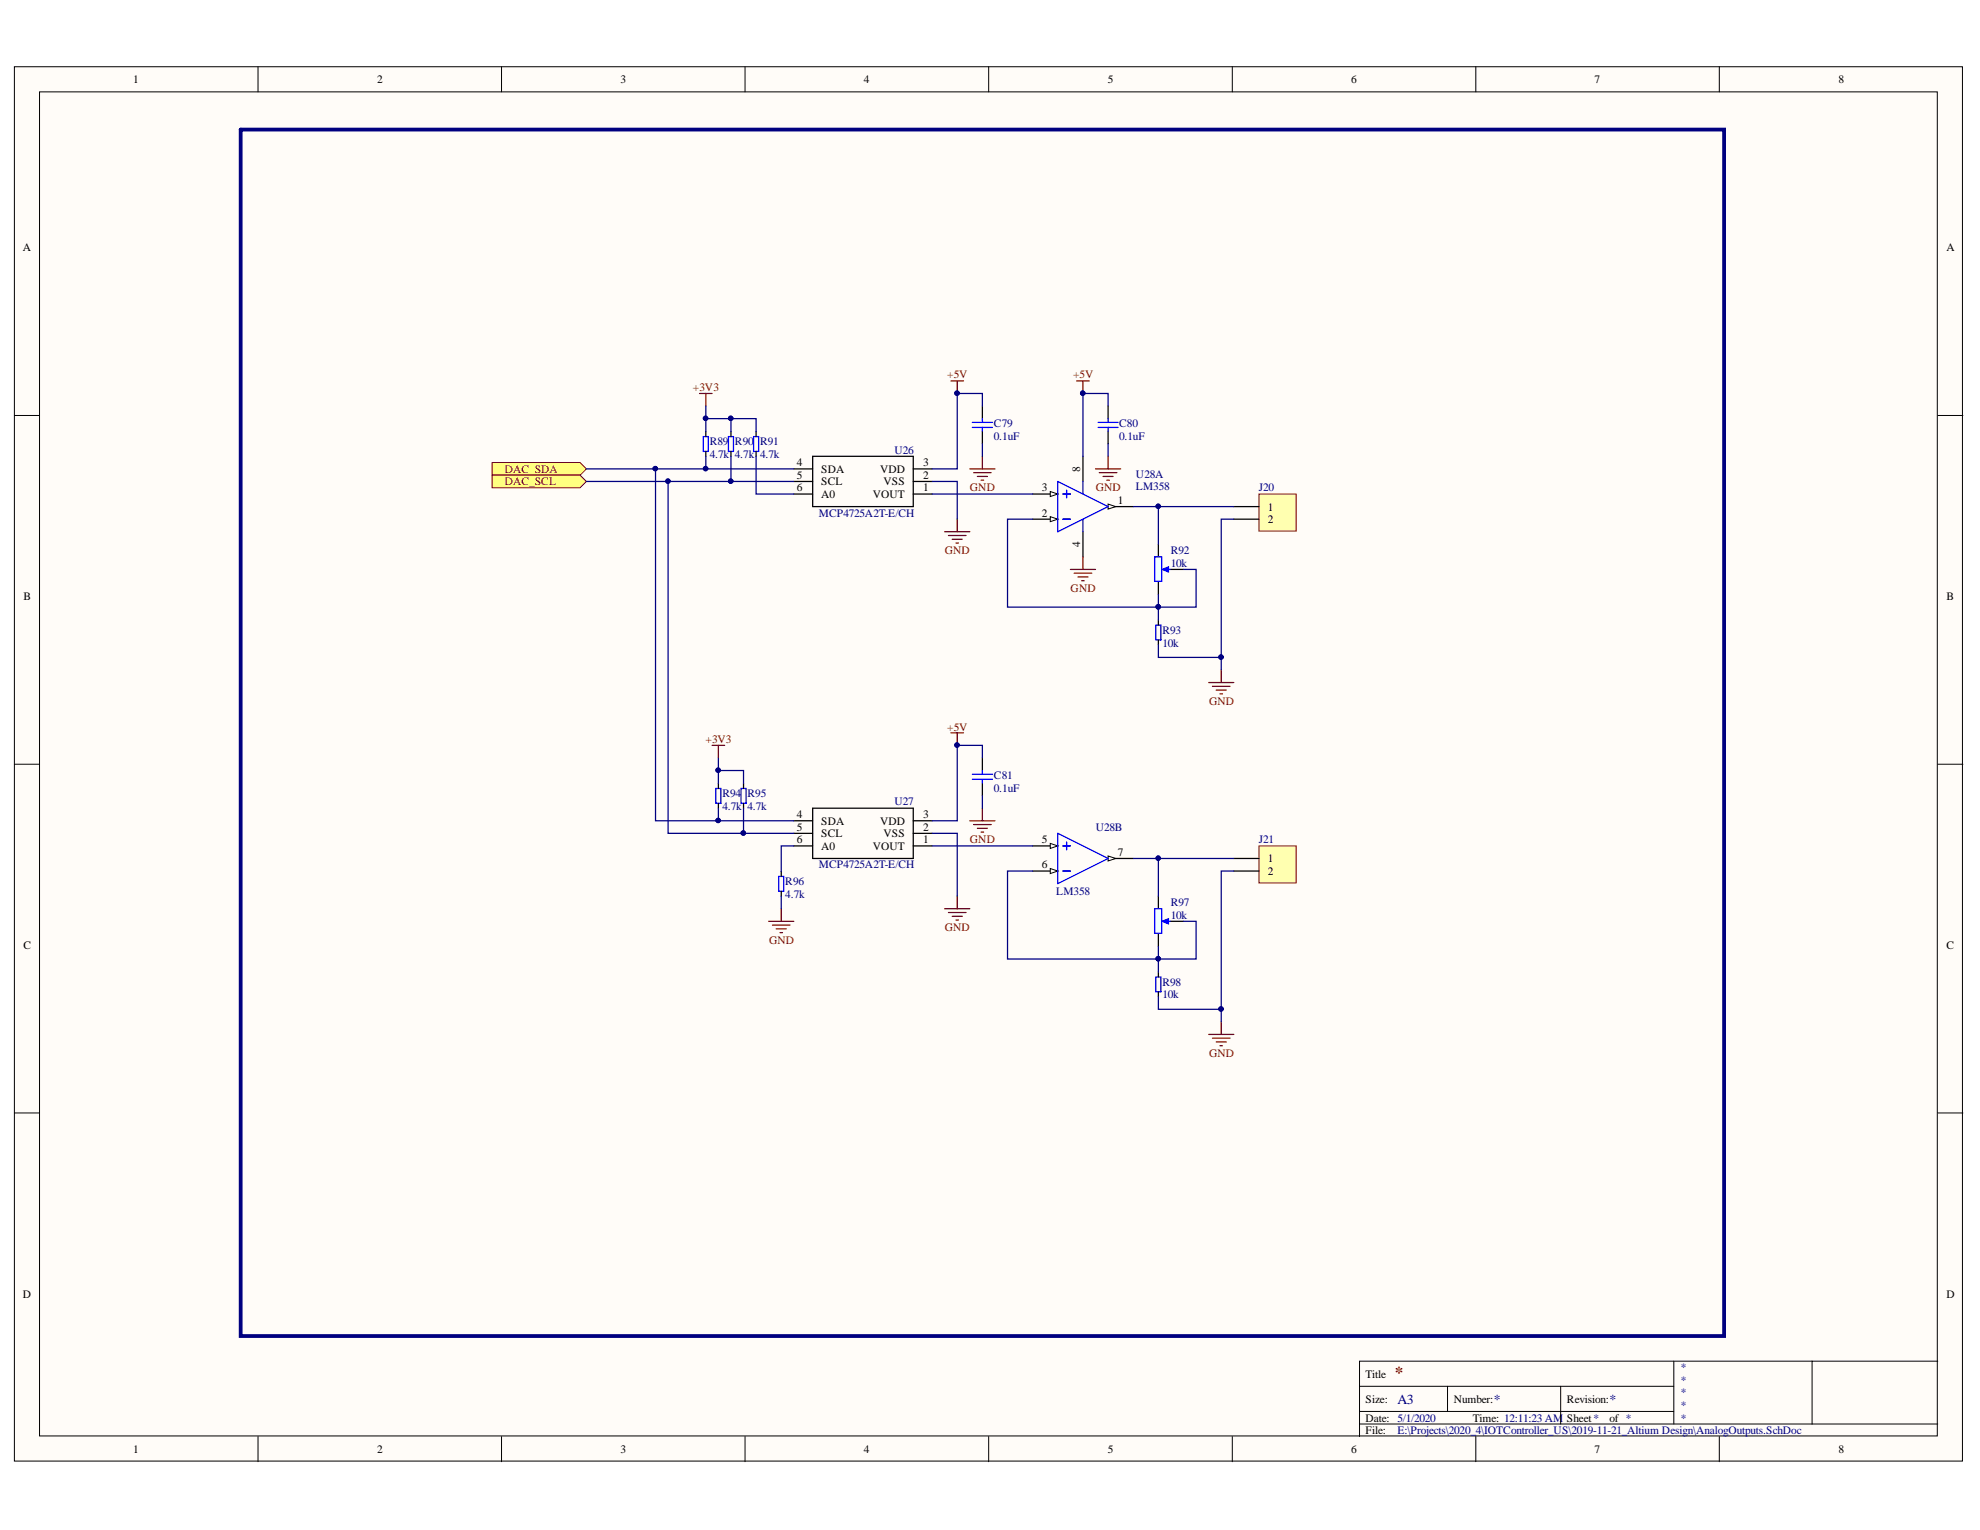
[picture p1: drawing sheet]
<svg xmlns="http://www.w3.org/2000/svg" width="279mm" height="216mm" viewBox="0 0 279 216" stroke-linecap="round" stroke-linejoin="round" font-family="sans-serif">
<g fill="#fffcf8" stroke="#000" stroke-width=".14">
<path d="M2 9.4h274.9v196.8h-274.9z"/>
<path d="M5.6 13h267.8v189.6h-267.8z"/>
</g>
<g fill="none" stroke="#000" stroke-width=".14">
<path d="M36.4 9.4v3.6M70.8 9.4v3.6M105.1 9.4v3.6M139.5 9.4v3.6M173.9 9.4v3.6M208.3 9.4v3.6M242.6 9.4v3.6M2 58.6h3.6M273.4 58.6h3.6M2 107.8h3.6M273.4 107.8h3.6M2 157.1h3.6"/>
<path d="M273.4 157.1h3.6M191.8 195.6h44.4M191.8 199.2h44.4M204.3 195.6v3.6M220.2 195.6v5.3M236.2 192.1v8.8M255.7 192.1h-63.9v10.6M273.4 192.1h-17.7v8.8M36.4 202.7v3.6M70.8 202.7v3.6M105.1 202.7v3.6M139.5 202.7v3.6"/>
<path d="M173.9 202.7v3.6M191.8 200.9h81.6M208.3 202.7v3.6M242.6 202.7v3.6"/>
</g>
<path d="M134.2 53.8h1.8M135.1 53.8v1.7M133.3 75h3.6M133.8 75.6h2.5M134.4 76.1h1.4M134.9 76.6h.4M135.1 73.3v1.7" fill="none" stroke="#800000" stroke-width=".18"/>
<circle cx="135" cy="55.5" r=".31" fill="#000080" stroke="#000080" stroke-width=".14"/>
<path d="M177.7 69.7h5.2v5.2h-5.2z" fill="#ffffb0" stroke="#800000" stroke-width=".14"/>
<path d="M112 66.2h2.7M112 67.9h2.7M112 69.7h2.7M114.7 64.4h14.2v7.1h-14.2zM128.9 66.2h2.6M128.9 67.9h2.6M128.9 69.7h2.6M145.7 73.3h3.6M174.1 71.5h3.6M174.1 73.3h3.6" fill="none" stroke="#000" stroke-width=".18"/>
<path d="M170.6 96.3h3.5M171.1 96.8h2.5M171.6 97.4h1.4M172.2 97.9h.3M172.3 94.5v1.8" fill="none" stroke="#800000" stroke-width=".18"/>
<path d="M148.2 72.9l1.1 .4-1.1 .3z" fill="#fffcf8"/>
<path d="M148.2 72.9l1.1 .4-1.1 .3z" fill="none" stroke="#000" stroke-width=".14"/>
<path d="M145.7 69.7h3.6" fill="none" stroke="#000" stroke-width=".18"/>
<path d="M148.2 69.4l1.1 .3-1.1 .4z" fill="#fffcf8"/>
<path d="M148.2 69.4l1.1 .3-1.1 .4z" fill="none" stroke="#000" stroke-width=".14"/>
<path d="M156.4 71.5h3.5" fill="none" stroke="#000" stroke-width=".18"/>
<path d="M156.4 71.1l1 .4-1 .3z" fill="#fffcf8"/>
<path d="M156.4 71.1l1 .4-1 .3z" fill="none" stroke="#000" stroke-width=".14"/>
<path d="M152.8 64.4v3.5M152.8 75v3.6M145.7 122.9h3.6" fill="none" stroke="#000" stroke-width=".18"/>
<path d="M149.3 67.9l7.1 3.6-7.1 3.5zM150 73.3h1M150 69.7h1M150.5 69.2v1M152.8 67.9v1.8M152.8 73.3v1.7" fill="none" stroke="#00f" stroke-width=".18"/>
<path d="M148.2 122.6l1.1 .3-1.1 .4z" fill="#fffcf8"/>
<path d="M148.2 122.6l1.1 .3-1.1 .4z" fill="none" stroke="#000" stroke-width=".14"/>
<path d="M145.7 119.4h3.6" fill="none" stroke="#000" stroke-width=".18"/>
<path d="M148.2 119l1.1 .4-1.1 .3z" fill="#fffcf8"/>
<path d="M148.2 119l1.1 .4-1.1 .3z" fill="none" stroke="#000" stroke-width=".14"/>
<path d="M156.4 121.1h3.5" fill="none" stroke="#000" stroke-width=".18"/>
<path d="M156.4 120.8l1 .3-1 .4z" fill="#fffcf8"/>
<path d="M156.4 120.8l1 .3-1 .4z" fill="none" stroke="#000" stroke-width=".14"/>
<path d="M163.1 88.2h.7v2.1h-.7zM164.3 80.4h.9M149.3 117.6l7.1 3.5-7.1 3.6zM150 119.4h1M150.5 118.8v1.1M150 122.9h1" fill="none" stroke="#00f" stroke-width=".18"/>
<path d="M163.5 76.8v1.8M163.5 82.1v1.8M163.5 87.5v.7M163.5 90.3v.7" fill="none" stroke="#000" stroke-width=".18"/>
<path d="M164 80.4l.9-.4v.7z" fill="#00f"/>
<path d="M164 80.4l.9-.4v.7z" fill="none" stroke="#00f" stroke-width=".18"/>
<path d="M165.2 80.4h1.8" fill="none" stroke="#000" stroke-width=".18"/>
<path d="M162.9 78.6h1v3.4h-1z" fill="#f0ffff" stroke="#00f" stroke-width=".18"/>
<g fill="none" stroke="#800000" stroke-width=".18">
<path d="M151.9 53.8h1.8M152.8 53.8v1.7M152.8 78.6v1.8M151 80.4h3.6M151.6 80.9h2.5M152.1 81.4h1.4M152.6 81.9h.4M134.2 103.4h1.8M135.1 103.4v1.8M133.3 128.2h3.6M133.8 128.8h2.5M134.4 129.3h1.4"/>
<path d="M134.9 129.8h.4M135.1 126.5v1.7"/>
</g>
<g fill="#000080" stroke="#000080" stroke-width=".14">
<circle cx="152.8" cy="55.5" r=".31"/>
<circle cx="135" cy="105.1" r=".31"/>
</g>
<path d="M177.7 119.4h5.2v5.2h-5.2z" fill="#ffffb0" stroke="#800000" stroke-width=".14"/>
<g fill="none" stroke="#000" stroke-width=".18">
<path d="M112 115.8h2.7M112 117.6h2.7M112 119.4h2.7M114.7 114h14.2v7.1h-14.2zM128.9 115.8h2.6M128.9 117.6h2.6M128.9 119.4h2.6M163.5 126.5v1.7M163.5 131.8v1.8M163.5 137.2v.7M163.5 140v.6M174.1 121.1h3.6"/>
<path d="M174.1 122.9h3.6"/>
</g>
<path d="M170.6 146h3.5M171.1 146.5h2.5M171.6 147h1.4M172.2 147.6h.3M172.3 144.2v1.8" fill="none" stroke="#800000" stroke-width=".18"/>
<path d="M163.1 137.9h.7v2.1h-.7zM164.3 130h.9" fill="none" stroke="#00f" stroke-width=".18"/>
<path d="M164 130l.9-.3v.7z" fill="#00f"/>
<path d="M164 130l.9-.3v.7z" fill="none" stroke="#00f" stroke-width=".18"/>
<path d="M165.2 130h1.8" fill="none" stroke="#000" stroke-width=".18"/>
<path d="M162.9 128.2h1v3.5h-1z" fill="#f0ffff" stroke="#00f" stroke-width=".18"/>
<g fill="none" stroke="#00f" stroke-width=".18">
<path d="M137.2 59.6h2.8M138.6 59.1v.5M154.9 59.6h2.9M156.4 59.1v.5M99.2 61.6h.8v2.1h-.8zM102.8 61.6h.7v2.1h-.7zM106.3 61.6h.7v2.1h-.7zM137.2 60.3h2.8M138.6 60.3v.5M154.9 60.3h2.9M156.4 60.3v.5M101 111.3h.7v2.1h-.7z"/>
<path d="M104.6 111.3h.7v2.1h-.7zM137.2 109.3h2.8M137.2 110h2.8M138.6 108.7v.6M138.6 110v.5M109.9 123.7h.7v2.1h-.7z"/>
</g>
<g fill="none" stroke="#000" stroke-width=".18">
<path d="M138.6 57.3v1.8M156.4 57.3v1.8M99.6 60.9v.7M99.6 63.7v.7M103.1 60.9v.7M103.1 63.7v.7M106.7 60.9v.7M106.7 63.7v.7M138.6 60.8v1.8M156.4 60.8v1.8M101.4 110.6v.7M101.4 113.4v.6"/>
<path d="M104.9 110.6v.7M104.9 113.4v.6M138.6 107v1.7M138.6 110.5v1.8M110.2 123v.7M110.2 125.8v.7"/>
</g>
<g fill="none" stroke="#800000" stroke-width=".18">
<path d="M98.7 55.5h1.8M99.6 55.5v1.8M136.9 66.2h3.5M137.4 66.7h2.5M137.9 67.2h1.4M138.4 67.8h.4M138.6 64.4v1.8M154.6 66.2h3.5M155.1 66.7h2.5M155.7 67.2h1.4M156.2 67.8h.3M156.4 64.4v1.8"/>
<path d="M100.5 105.2h1.8M101.4 105.2v1.8M136.9 115.8h3.5M137.4 116.4h2.5M137.9 116.9h1.4M138.4 117.4h.4M138.6 114v1.8M108.5 130h3.5M109 130.5h2.5M109.5 131.1h1.5M110.1 131.6h.3M110.2 128.2v1.8"/>
</g>
<g fill="#ffff80" stroke="#800000" stroke-width=".14">
<path d="M69.4 65.3h12.5l.8 .9-.8 .9h-12.5z" fill-rule="evenodd"/>
<path d="M69.4 67.1h12.5l.8 .8-.8 .9h-12.5z" fill-rule="evenodd"/>
</g>
<g fill="none" stroke="#000080" stroke-width=".18">
<path d="M99.6 57.3v1.8M103.1 59.1h3.6v1.8M138.6 57.3v-1.8h-3.5v10.7h-3.6M156.4 57.3v-1.8h-3.6v8.9M82.7 66.2h9.8M82.7 67.9h11.6M99.6 60.9v-1.8h3.5v1.8M99.6 64.4v1.8M103.1 64.4v3.5M106.7 64.4v5.3h5.3M112 67.9h-17.7v49.7h17.7M112 66.2h-19.5v49.6h19.5"/>
<path d="M131.5 67.9h3.6v5.4M131.5 69.7h14.2M138.6 62.6v1.8M145.7 73.3h-3.5v12.4h26.6v-5.3h-1.8M156.4 62.6v1.8M159.9 71.5h14.2M163.5 71.5v5.3M174.1 73.3h-1.8v21.2M163.5 91v1.8h8.8M163.5 83.9v3.6M101.4 110.6v-1.9h3.5v1.9M101.4 107v1.7"/>
<path d="M101.4 114v1.8M104.9 114v3.6M112 119.4h-1.8v3.6M131.5 117.6h3.6v8.9M131.5 119.4h14.2M138.6 107v-1.8h-3.5v10.6h-3.6M138.6 112.3v1.7M110.2 126.5v1.7M145.7 122.9h-3.5v12.4h26.6v-5.3h-1.8M159.9 121.1h14.2M163.5 133.6v3.6M163.5 121.1v5.4"/>
<path d="M174.1 122.9h-1.8v21.3M163.5 140.6v1.8h8.8"/>
</g>
<g fill="#000080" stroke="#000080" stroke-width=".14">
<circle cx="172.3" cy="92.7" r=".31"/>
<circle cx="163.4" cy="71.4" r=".31"/>
<circle cx="163.4" cy="85.6" r=".31"/>
<circle cx="172.3" cy="142.4" r=".31"/>
<circle cx="163.4" cy="121.1" r=".31"/>
<circle cx="163.4" cy="135.3" r=".31"/>
<circle cx="99.6" cy="66.1" r=".31"/>
<circle cx="99.6" cy="59" r=".31"/>
<circle cx="103.1" cy="59" r=".31"/>
<circle cx="101.3" cy="115.8" r=".31"/>
<circle cx="101.3" cy="108.7" r=".31"/>
<circle cx="104.9" cy="117.6" r=".31"/>
<circle cx="135" cy="55.5" r=".31"/>
<circle cx="135" cy="105.1" r=".31"/>
<circle cx="152.8" cy="55.5" r=".31"/>
<circle cx="103.1" cy="67.9" r=".31"/>
<circle cx="94.2" cy="67.9" r=".31"/>
<circle cx="92.5" cy="66.1" r=".31"/>
</g>
<path d="M34 18.3h209.3v170.2h-209.3z" fill="none" stroke="#000080" stroke-width=".53"/>
<text font-size="2.4" fill="#800000" x="196.8" y="194.4">*</text>
<g font-size="1.9" fill="#000080">
<text x="197.2" y="198.1">A3</text>
<text x="210.8" y="198.1">*</text>
<text x="227.1" y="198.1">*</text>
</g>
<g font-size="1.6">
<text x="18.8" y="11.8">1</text>
<text x="53.2" y="11.8">2</text>
<text x="87.6" y="11.8">3</text>
<text x="121.9" y="11.8">4</text>
<text x="156.3" y="11.8">5</text>
<text x="190.7" y="11.8">6</text>
<text x="225" y="11.8">7</text>
<text x="259.4" y="11.8">8</text>
<text x="3.2" y="35.4">A</text>
<text x="274.7" y="35.4">A</text>
<text x="112.4" y="65.8">4</text>
<text x="130.3" y="65.8">3</text>
<text x="112.4" y="67.6">5</text>
<text x="112.4" y="69.4">6</text>
<text x="115.9" y="66.7">SDA</text>
<text x="115.9" y="68.5">SCL</text>
<text x="115.9" y="70.3">A0</text>
<text x="123.2" y="70.3">VOUT</text>
<text x="124.2" y="66.7">VDD</text>
<text x="124.7" y="68.5">VSS</text>
<text x="130.3" y="67.6">2</text>
<text x="130.3" y="69.4">1</text>
<text x="147" y="69.4">3</text>
<text x="152.4" y="66.6" transform="rotate(-90 152.4 66.6)">8</text>
<text x="157.8" y="71.1">1</text>
<text x="147" y="72.9">2</text>
<text x="152.4" y="77.2" transform="rotate(-90 152.4 77.2)">4</text>
<text x="178.9" y="72.1">1</text>
<text x="178.9" y="73.8">2</text>
<text x="3.3" y="84.7">B</text>
<text x="274.7" y="84.7">B</text>
<text x="112.4" y="115.4">4</text>
<text x="112.4" y="117.2">5</text>
<text x="112.4" y="119">6</text>
<text x="115.9" y="116.4">SDA</text>
<text x="115.9" y="118.1">SCL</text>
<text x="115.9" y="119.9">A0</text>
<text x="123.2" y="119.9">VOUT</text>
<text x="124.2" y="116.4">VDD</text>
<text x="124.7" y="118.1">VSS</text>
<text x="130.3" y="115.4">3</text>
<text x="130.3" y="117.2">2</text>
<text x="130.3" y="119">1</text>
<text x="147" y="119">5</text>
<text x="147" y="122.5">6</text>
<text x="157.8" y="120.8">7</text>
<text x="178.9" y="121.7">1</text>
<text x="178.9" y="123.5">2</text>
<text x="3.3" y="133.9">C</text>
<text x="274.7" y="133.9">C</text>
<text x="3.2" y="183.1">D</text>
<text x="274.7" y="183.1">D</text>
<text x="192.7" y="194.4">Title</text>
<text x="192.7" y="198">Size:</text>
<text x="205.1" y="198">Number:</text>
<text x="221.1" y="198">Revision:</text>
<text x="192.7" y="200.6">Date: 5/1/2020</text>
<text x="192.7" y="202.4">File:</text>
<text x="207.8" y="200.6">Time: 12:11:23 AM</text>
<text x="221.1" y="200.6">Sheet*</text>
<text x="227.1" y="200.6">of *</text>
<text x="18.8" y="205">1</text>
<text x="53.2" y="205">2</text>
<text x="87.6" y="205">3</text>
<text x="121.9" y="205">4</text>
<text x="156.3" y="205">5</text>
<text x="190.7" y="205">6</text>
<text x="225" y="205">7</text>
<text x="259.4" y="205">8</text>
</g>
<g font-size="1.6" fill="#800000">
<text x="133.7" y="53.4">+5V</text>
<text x="151.4" y="53.4">+5V</text>
<text x="97.8" y="55.1">+3V3</text>
<text x="71.2" y="66.7">DAC_SDA</text>
<text x="71.2" y="68.5">DAC_SCL</text>
<text x="136.9" y="69.4">GND</text>
<text x="154.6" y="69.4">GND</text>
<text x="133.3" y="78.2">GND</text>
<text x="151.1" y="83.6">GND</text>
<text x="170.6" y="99.5">GND</text>
<text x="99.6" y="104.9">+3V3</text>
<text x="133.7" y="103.1">+5V</text>
<text x="136.9" y="119">GND</text>
<text x="133.3" y="131.4">GND</text>
<text x="108.5" y="133.2">GND</text>
<text x="170.6" y="149.2">GND</text>
</g>
<g font-size="1.6" fill="#000080">
<text x="100.2" y="62.8">R89</text>
<text x="100.2" y="64.6">4.7k</text>
<text x="103.7" y="62.8">R90</text>
<text x="103.7" y="64.6">4.7k</text>
<text x="107.3" y="62.8">R91</text>
<text x="107.3" y="64.6">4.7k</text>
<text x="126.2" y="64">U26</text>
<text x="140.3" y="60.3">C79</text>
<text x="140.3" y="62.1">0.1uF</text>
<text x="157.9" y="60.3">C80</text>
<text x="157.9" y="62.1">0.1uF</text>
<text x="160.3" y="67.4">U28A</text>
<text x="160.3" y="69.2">LM358</text>
<text x="177.6" y="69.4">J20</text>
<text x="115.6" y="72.9">MCP4725A2T-E/CH</text>
<text x="165.2" y="78.2">R92</text>
<text x="165.2" y="80">10k</text>
<text x="164" y="89.5">R93</text>
<text x="164" y="91.3">10k</text>
<text x="101.9" y="112.5">R94</text>
<text x="105.5" y="112.5">R95</text>
<text x="126.2" y="113.7">U27</text>
<text x="140.3" y="109.9">C81</text>
<text x="140.3" y="111.7">0.1uF</text>
<text x="101.9" y="114.3">4.7k</text>
<text x="105.5" y="114.3">4.7k</text>
<text x="154.6" y="117.2">U28B</text>
<text x="177.6" y="119">J21</text>
<text x="110.8" y="124.9">R96</text>
<text x="115.6" y="122.5">MCP4725A2T-E/CH</text>
<text x="110.8" y="126.7">4.7k</text>
<text x="149" y="126.3">LM358</text>
<text x="165.2" y="127.9">R97</text>
<text x="165.2" y="129.6">10k</text>
<text x="164" y="139.1">R98</text>
<text x="164" y="140.9">10k</text>
<text x="237.1" y="193.5">*</text>
<text x="237.1" y="195.3">*</text>
<text x="237.1" y="197">*</text>
<text x="197.2" y="202.4">E:\Projects\2020_4\IOTController_US\2019-11-21_Altium Design\AnalogOutputs.SchDoc</text>
<text x="237.1" y="198.8">*</text>
<text x="237.1" y="200.6">*</text>
</g>
</svg>
